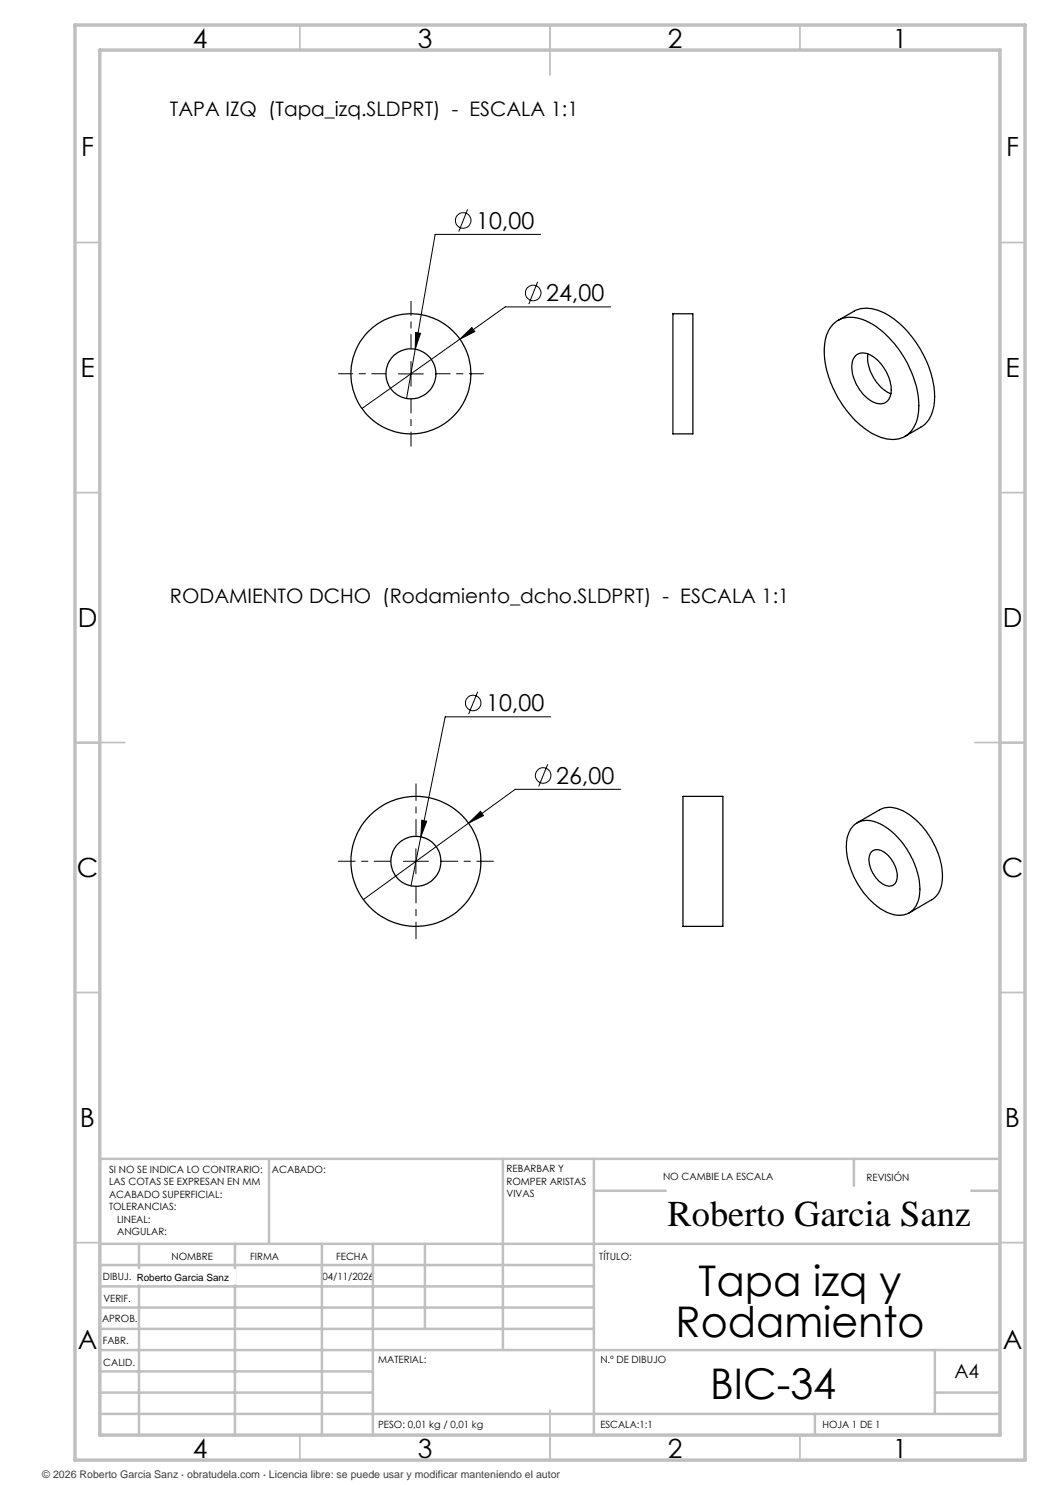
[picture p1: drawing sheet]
<svg xmlns="http://www.w3.org/2000/svg" width="210mm" height="297mm" viewBox="0 0 210 297" stroke-linecap="round" stroke-linejoin="round" font-family="sans-serif">
<g fill="none" stroke="#000" stroke-width=".2">
<path d="M93.5 41.9l-1.7 4.4M107.5 56.4l-1.7 4.4M108.1 46.9h-21.1l-4 22.9M79.7 74.8h5M82.2 72.3v5M83 69.8l-1.7 9.9M83.1 66.5l1 .2-1.1 3.1zM92 67.8l2.4-2.3 .6 .8zM122.1 61.4h-21.1l-28.6 20.3M95.5 138.4l-1.8 4.4M109.5 152.9l-1.8 4.4M110.1 143.4h-21.1l-4.8 24"/>
<path d="M124.1 157.9h-21.1l-9.3 6.7M80.7 172.3h5M83.2 169.8v5M84.2 167.4l-2 9.8M84.3 164l1 .2-1.1 3.2zM93.7 164.6l2.4-2.3 .6 .8zM93.7 164.6l-21 15.3"/>
<circle cx="92.6" cy="44.1" r="1.55"/>
<circle cx="106.6" cy="58.6" r="1.55"/>
<circle cx="94.6" cy="140.6" r="1.56"/>
<circle cx="108.6" cy="155.1" r="1.56"/>
</g>
<path d="M77.2 74.8h-9.5M82.2 69.8v-9.5M82.2 79.8v9.5M87.2 74.8h9.5" fill="none" stroke="#000" stroke-width=".2" stroke-dasharray="15.2 1.3 1.3 1.3" stroke-dashoffset="12.4"/>
<path d="M78.2 172.3h-10.5M83.2 167.3v-10.5M83.2 177.3v10.5M88.2 172.3h10.5" fill="none" stroke="#000" stroke-width=".2" stroke-dasharray="15.2 1.3 1.3 1.3" stroke-dashoffset="11.9"/>
<g fill="none" stroke="#c0c0c0" stroke-width=".35">
<path d="M60 5v5M110 5v10M160 5v5M15 48.5h5M200 48.5h5M15 98.5h5M200 98.5h5M15 148.5h10M195 148.5h10M15 198.5h5M200 198.5h5M15 248.5h5"/>
<path d="M200 248.5h5M60 287v5M110 282v10M160 287v5"/>
</g>
<g fill="none" stroke="#c0c0c0" stroke-width=".5">
<path d="M53.8 231.8v17M100.6 231.8v38.2M118.8 231.8v55.2M118.8 238.2h81.2M170.8 231.8v6.4M200 231.8h-180v55.2M20 248.8h180M20 257.3h98.8M20 253h98.8M27.8 248.8v38.2M47 248.8v38.2M64.4 248.8v38.2"/>
<path d="M74.6 248.8v38.2M85 248.8v17M20 265.8h98.8M20 261.5h98.8M20 278.5h54.6M20 274.3h54.6M20 270h180M187 278.5h13M187 270v12.8M20 282.8h180M163 282.8v4.2"/>
</g>
<path d="M15 5h190v287h-190zM20 10h180v277h-180z" fill="none" stroke="#c0c0c0" stroke-width=".7"/>
<path d="M92 67.8l3-1.5-.6-.8zM83.1 66.5l-.1 3.3 1.1-3.1zM93.7 164.6l3-1.5-.6-.8zM84.3 164l-.1 3.4 1.1-3.2z" fill="#000"/>
<g fill="none" stroke="#000" stroke-width=".25">
<path d="M134.6 62.8h4v24h-4zM166.6 64.9a5.5 5.5 0 0 1 6.3-.9 19.1 19.1 0 0 1 9.1 9.8 14.6 14.6 0 0 1 1.2 10.8 5 5 0 0 1-6.6 3 16.6 16.6 0 0 1-8.9-7.9 17 17 0 0 1-2.5-12.1 6.1 6.1 0 0 1 1.4-2.7zM167.6 64.1l3.2-1.8a6.6 6.6 0 0 1 6.4 .5 20.6 20.6 0 0 1 9.7 17 6.3 6.3 0 0 1-2.8 5.6l-3.1 1.9M171.2 71.1a3 3 0 0 1 3.8 .5 8.3 8.3 0 0 1 3.2 7.2 2.27 2.27 0 0 1-3.7 1.6 8.2 8.2 0 0 1-4-8.3zM173.6 70.8a8.3 8.3 0 0 0 4.6 7.9M136.6 159.3h8v26h-8zM170.7 165.1a4.7 4.7 0 0 1 5.7-.1 15.9 15.9 0 0 1 7.5 13.6 4.2 4.2 0 0 1-4.1 4.5 9.5 9.5 0 0 1-6.6-4 15.7 15.7 0 0 1-3.9-10.7l.5-1.9zM171.4 164.6l4.5-2.6a5.4 5.4 0 0 1 5.6 .7 16.1 16.1 0 0 1 7 13.3 4.6 4.6 0 0 1-2.2 3.9l-4.5 2.7M174.3 170.4a2.05 2.05 0 0 1 2.9 .3 5.6 5.6 0 0 1 2.1 5.5 1.78 1.78 0 0 1-2.9 .5 5.7 5.7 0 0 1-2.4-5.7z"/>
<circle cx="82.2" cy="74.8" r="5"/>
<circle cx="82.2" cy="74.8" r="12"/>
<circle cx="83.2" cy="172.3" r="13"/>
<circle cx="83.2" cy="172.3" r="5"/>
</g>
<g fill="#fff" stroke="#fff" stroke-width=".35">
<path d="M27.3 254h19.7v2.7h-19.7z"/>
<path d="M133.5 237.5h60.4v9.9h-60.4z"/>
</g>
<g font-size="8.5">
<text x="139.7" y="259.3">Tapa izq y</text>
<text x="135.1" y="267.4">Rodamiento</text>
<text x="142" y="279.7">BIC-34</text>
</g>
<text font-size="7.3" x="133.5" y="245.1">Roberto Garcia Sanz</text>
<g font-size="5.3">
<text x="38.5" y="9.5">4</text>
<text x="83.5" y="9.5">3</text>
<text x="133.6" y="9.5">2</text>
<text x="178.6" y="9.5">1</text>
<text x="16.2" y="31.2">F</text>
<text x="201.2" y="31.2">F</text>
<text x="16.1" y="75.5">E</text>
<text x="201.1" y="75.5">E</text>
<text x="15.5" y="125.5">D</text>
<text x="200.5" y="125.5">D</text>
<text x="15.4" y="175.5">C</text>
<text x="200.4" y="175.5">C</text>
<text x="16" y="225.5">B</text>
<text x="201" y="225.5">B</text>
<text x="15.5" y="269.7">A</text>
<text x="200.5" y="269.7">A</text>
<text x="38.5" y="291.5">4</text>
<text x="83.5" y="291.5">3</text>
<text x="133.6" y="291.5">2</text>
<text x="178.6" y="291.5">1</text>
</g>
<g font-size="4.7">
<text x="95.2" y="45.8">10,00</text>
<text x="109.2" y="60.3">24,00</text>
<text x="97.2" y="142.3">10,00</text>
<text x="111.2" y="156.8">26,00</text>
</g>
<g font-size="4">
<text x="34" y="23.1">TAPA IZQ (Tapa_izq.SLDPRT) - ESCALA 1:1</text>
<text x="34" y="120.6">RODAMIENTO DCHO (Rodamiento_dcho.SLDPRT) - ESCALA 1:1</text>
</g>
<text font-size="3.9" x="190.9" y="275.5">A4</text>
<text font-size="2.1" fill="#404040" x="8.5" y="295.6">© 2026 Roberto Garcia Sanz · obratudela.com · Licencia libre: se puede usar y modificar manteniendo el autor</text>
<g font-size="2">
<text x="21.8" y="234.6">SI NO SE INDICA LO CONTRARIO:</text>
<text x="21.8" y="237.1">LAS COTAS SE EXPRESAN EN MM</text>
<text x="21.8" y="239.6">ACABADO SUPERFICIAL:</text>
<text x="54.4" y="234.6">ACABADO:</text>
<text x="101.3" y="234.5">REBARBAR Y</text>
<text x="101.3" y="237">ROMPER ARISTAS</text>
<text x="101.3" y="239.5">VIVAS</text>
<text x="132.6" y="236">NO CAMBIE LA ESCALA</text>
<text x="173.3" y="236.2">REVISIÓN</text>
<text x="21.8" y="242.1">TOLERANCIAS:</text>
<text x="23.4" y="244.6">LINEAL:</text>
<text x="23.4" y="247.1">ANGULAR:</text>
<text x="34.3" y="252">NOMBRE</text>
<text x="50" y="251.9">FIRMA</text>
<text x="67.2" y="251.9">FECHA</text>
<text x="119.9" y="251.9">TÍTULO:</text>
<text x="20.6" y="256.1">DIBUJ.</text>
<text x="27.3" y="256.1">Roberto Garcia Sanz</text>
<text x="64.5" y="255.9">04/11/2026</text>
<text x="20.7" y="260.3">VERIF.</text>
<text x="20.4" y="264.4">APROB.</text>
<text x="20.5" y="268.8">FABR.</text>
<text x="20.7" y="273.1">CALID.</text>
<text x="75.6" y="272.5">MATERIAL:</text>
<text x="120.1" y="272.5">N.º DE DIBUJO</text>
<text x="75.6" y="285.5">PESO: 0,01 kg / 0,01 kg</text>
<text x="120.1" y="285.6">ESCALA:1:1</text>
<text x="164.5" y="285.6">HOJA 1 DE 1</text>
</g>
</svg>
